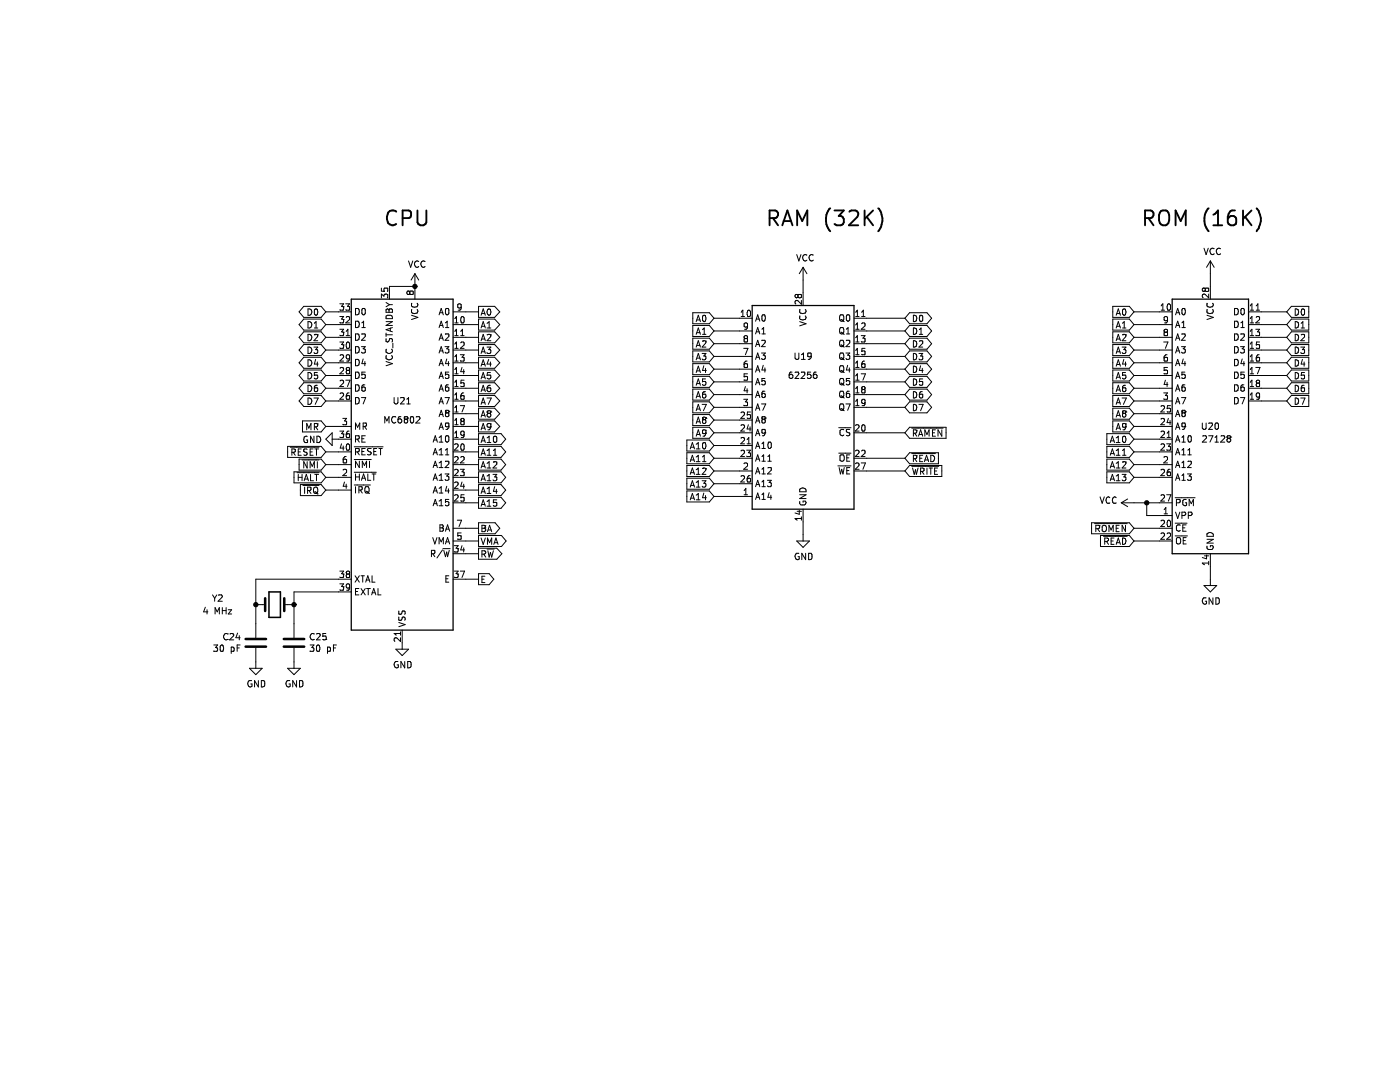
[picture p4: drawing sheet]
EESchema Schematic File Version 4
EELAYER 30 0
EELAYER END
$Descr USLetter 11000 8500
encoding utf-8
Sheet 5 6
Title "6800 SIngle Board Computer"
Date "2022-03-02"
Rev "1.0"
Comp "Jeff Tranter"
Comment1 ""
Comment2 "CPU, RAM, ROM"
Comment3 ""
Comment4 ""
$EndDescr
$Comp
L Device:C C25
U 1 1
P 2000 5050
F 0 "C25" H 2115 5096 50  0000 L CNN
F 1 "30 pF" H 2115 5005 50  0000 L CNN
F 2 "Capacitor_THT:C_Disc_D5.0mm_W2.5mm_P5.00mm" H 2038 4900 50  0001 C CNN
F 3 "~" H 2000 5050 50  0001 C CNN
	1    2000 5050
	1    0    0    -1  
$EndComp
$Comp
L power:GND #PWR058
U 1 1
P 2000 5200
F 0 "#PWR058" H 2000 4950 50  0001 C CNN
F 1 "GND" H 2005 5027 50  0000 C CNN
F 2 "" H 2000 5200 50  0001 C CNN
F 3 "" H 2000 5200 50  0001 C CNN
	1    2000 5200
	1    0    0    -1  
$EndComp
$Comp
L power:GND #PWR057
U 1 1
P 1700 5200
F 0 "#PWR057" H 1700 4950 50  0001 C CNN
F 1 "GND" H 1705 5027 50  0000 C CNN
F 2 "" H 1700 5200 50  0001 C CNN
F 3 "" H 1700 5200 50  0001 C CNN
	1    1700 5200
	1    0    0    -1  
$EndComp
Wire Wire Line
	2350 4650 2000 4650
$Comp
L power:GND #PWR056
U 1 1
P 2850 5050
F 0 "#PWR056" H 2850 4800 50  0001 C CNN
F 1 "GND" H 2855 4877 50  0000 C CNN
F 2 "" H 2850 5050 50  0001 C CNN
F 3 "" H 2850 5050 50  0001 C CNN
	1    2850 5050
	1    0    0    -1  
$EndComp
$Comp
L Memory_EPROM:27128 U20
U 1 1
P 9200 3350
F 0 "U20" H 9200 3350 50  0000 C CNN
F 1 "27128" H 9250 3250 50  0000 C CNN
F 2 "Package_DIP:DIP-28_W15.24mm" H 9200 3350 50  0001 C CNN
F 3 "http://eeshop.unl.edu/pdf/27128.pdf" H 9200 3350 50  0001 C CNN
	1    9200 3350
	1    0    0    -1  
$EndComp
Text GLabel 3450 2450 2    50   Output ~ 0
A0
Text GLabel 2250 2450 0    50   BiDi ~ 0
D0
Text GLabel 2250 2550 0    50   BiDi ~ 0
D1
Text GLabel 2250 2650 0    50   BiDi ~ 0
D2
Text GLabel 2250 2750 0    50   BiDi ~ 0
D3
Text GLabel 2250 2850 0    50   BiDi ~ 0
D4
Text GLabel 2250 2950 0    50   BiDi ~ 0
D5
Connection ~ 2000 4750
Wire Wire Line
	2000 4750 2000 4650
Wire Wire Line
	2000 4900 2000 4750
Wire Wire Line
	1700 4550 1700 4750
Connection ~ 1700 4750
Wire Wire Line
	1700 4550 2350 4550
Wire Wire Line
	1700 4900 1700 4750
$Comp
L Device:C C24
U 1 1
P 1700 5050
F 0 "C24" H 1586 5004 50  0000 R CNN
F 1 "30 pF" H 1586 5095 50  0000 R CNN
F 2 "Capacitor_THT:C_Disc_D5.0mm_W2.5mm_P5.00mm" H 1738 4900 50  0001 C CNN
F 3 "~" H 1700 5050 50  0001 C CNN
	1    1700 5050
	1    0    0    1   
$EndComp
$Comp
L Device:Crystal Y2
U 1 1
P 1850 4750
F 0 "Y2" H 1400 4800 50  0000 C CNN
F 1 "4 MHz" H 1400 4700 50  0000 C CNN
F 2 "Crystal:Crystal_HC18-U_Vertical" H 1850 4750 50  0001 C CNN
F 3 "~" H 1850 4750 50  0001 C CNN
	1    1850 4750
	1    0    0    -1  
$EndComp
Text GLabel 3450 2550 2    50   Output ~ 0
A1
Text GLabel 2250 3150 0    50   BiDi ~ 0
D7
Text GLabel 2250 3050 0    50   BiDi ~ 0
D6
$Comp
L CPU_NXP_6800:MC6802 U21
U 1 1
P 2850 3650
F 0 "U21" H 2850 4150 50  0000 C CNN
F 1 "MC6802" H 2850 4000 50  0000 C CNN
F 2 "Package_DIP:DIP-40_W15.24mm" H 2850 2150 50  0001 C CNN
F 3 "https://www.jameco.com/Jameco/Products/ProdDS/43502.pdf" H 2850 3650 50  0001 C CNN
	1    2850 3650
	1    0    0    -1  
$EndComp
Wire Wire Line
	3350 2450 3450 2450
Wire Wire Line
	3350 2550 3450 2550
Wire Wire Line
	2250 2450 2350 2450
Wire Wire Line
	2250 2550 2350 2550
Wire Wire Line
	2250 2650 2350 2650
Wire Wire Line
	2250 2750 2350 2750
Wire Wire Line
	2250 2850 2350 2850
Wire Wire Line
	2250 2950 2350 2950
Wire Wire Line
	2250 3050 2350 3050
Wire Wire Line
	2250 3150 2350 3150
Text GLabel 3450 2650 2    50   Output ~ 0
A2
Text GLabel 3450 2750 2    50   Output ~ 0
A3
Text GLabel 3450 2850 2    50   Output ~ 0
A4
Text GLabel 3450 2950 2    50   Output ~ 0
A5
Text GLabel 3450 3050 2    50   Output ~ 0
A6
Text GLabel 3450 3150 2    50   Output ~ 0
A7
Text GLabel 3450 3250 2    50   Output ~ 0
A8
Text GLabel 3450 3350 2    50   Output ~ 0
A9
Text GLabel 3450 3450 2    50   Output ~ 0
A10
Text GLabel 3450 3550 2    50   Output ~ 0
A11
Text GLabel 3450 3650 2    50   Output ~ 0
A12
Text GLabel 3450 3750 2    50   Output ~ 0
A13
Text GLabel 3450 3850 2    50   Output ~ 0
A14
Text GLabel 3450 3950 2    50   Output ~ 0
A15
Wire Wire Line
	3350 2650 3450 2650
Wire Wire Line
	3350 2750 3450 2750
Wire Wire Line
	3350 2850 3450 2850
Wire Wire Line
	3350 2950 3450 2950
Wire Wire Line
	3350 3050 3450 3050
Wire Wire Line
	3350 3150 3450 3150
Wire Wire Line
	3350 3250 3450 3250
Wire Wire Line
	3350 3350 3450 3350
Wire Wire Line
	3350 3450 3450 3450
Wire Wire Line
	3350 3550 3450 3550
Wire Wire Line
	3350 3650 3450 3650
Wire Wire Line
	3350 3750 3450 3750
Wire Wire Line
	3350 3850 3450 3850
Wire Wire Line
	3350 3950 3450 3950
Text GLabel 3450 4250 2    50   Output ~ 0
VMA
Wire Wire Line
	3350 4250 3450 4250
Text GLabel 3450 4150 2    50   Output ~ 0
BA
Text GLabel 3450 4350 2    50   Output ~ 0
R~W
Text GLabel 3450 4550 2    50   Output ~ 0
E
Wire Wire Line
	3350 4150 3450 4150
Wire Wire Line
	3350 4350 3450 4350
Wire Wire Line
	3350 4550 3450 4550
Text GLabel 2250 3350 0    50   Input ~ 0
MR
Text GLabel 2250 3550 0    50   Input ~ 0
~RESET
Text GLabel 2250 3650 0    50   Input ~ 0
~NMI
Text GLabel 2250 3750 0    50   Input ~ 0
~HALT
Text GLabel 2250 3850 0    50   Input ~ 0
~IRQ
Wire Wire Line
	2250 3550 2350 3550
Wire Wire Line
	2250 3350 2350 3350
Wire Wire Line
	2250 3650 2350 3650
Wire Wire Line
	2250 3750 2350 3750
Wire Wire Line
	2250 3850 2350 3850
$Comp
L power:VCC #PWR051
U 1 1
P 2950 2250
F 0 "#PWR051" H 2950 2100 50  0001 C CNN
F 1 "VCC" H 2967 2423 50  0000 C CNN
F 2 "" H 2950 2250 50  0001 C CNN
F 3 "" H 2950 2250 50  0001 C CNN
	1    2950 2250
	1    0    0    -1  
$EndComp
Wire Wire Line
	2750 2250 2950 2250
Connection ~ 2950 2250
Text GLabel 9800 2450 2    50   Input ~ 0
D0
Text GLabel 9800 2550 2    50   Input ~ 0
D1
Text GLabel 9800 2650 2    50   Input ~ 0
D2
Text GLabel 9800 2750 2    50   Input ~ 0
D3
Text GLabel 9800 2850 2    50   Input ~ 0
D4
Text GLabel 9800 2950 2    50   Input ~ 0
D5
Text GLabel 9800 3050 2    50   Input ~ 0
D6
Text GLabel 9800 3150 2    50   Input ~ 0
D7
Text GLabel 8600 2450 0    50   Input ~ 0
A0
Wire Wire Line
	9600 2450 9800 2450
Wire Wire Line
	9600 2550 9800 2550
Wire Wire Line
	9600 2650 9800 2650
Wire Wire Line
	9600 2750 9800 2750
Wire Wire Line
	9600 2850 9800 2850
Wire Wire Line
	9600 2950 9800 2950
Wire Wire Line
	9600 3050 9800 3050
Wire Wire Line
	9600 3150 9800 3150
Wire Wire Line
	8600 2450 8800 2450
Text GLabel 8600 2550 0    50   Input ~ 0
A1
Text GLabel 8600 2650 0    50   Input ~ 0
A2
Text GLabel 8600 2750 0    50   Input ~ 0
A3
Text GLabel 8600 2850 0    50   Input ~ 0
A4
Text GLabel 8600 2950 0    50   Input ~ 0
A5
Text GLabel 8600 3050 0    50   Input ~ 0
A6
Text GLabel 8600 3150 0    50   Input ~ 0
A7
Text GLabel 8600 3250 0    50   Input ~ 0
A8
Text GLabel 8600 3350 0    50   Input ~ 0
A9
Text GLabel 8600 3450 0    50   Input ~ 0
A10
Text GLabel 8600 3550 0    50   Input ~ 0
A11
Text GLabel 8600 3650 0    50   Input ~ 0
A12
Text GLabel 8600 3750 0    50   Input ~ 0
A13
$Comp
L power:VCC #PWR053
U 1 1
P 8600 3950
F 0 "#PWR053" H 8600 3800 50  0001 C CNN
F 1 "VCC" V 8618 4077 50  0000 L CNN
F 2 "" H 8600 3950 50  0001 C CNN
F 3 "" H 8600 3950 50  0001 C CNN
	1    8600 3950
	0    -1   -1   0   
$EndComp
Wire Wire Line
	8600 3950 8700 3950
Text GLabel 8600 4150 0    50   Input ~ 0
~ROMEN
Wire Wire Line
	8600 2550 8800 2550
Wire Wire Line
	8600 4150 8800 4150
Wire Wire Line
	8600 2650 8800 2650
Wire Wire Line
	8600 2750 8800 2750
Wire Wire Line
	8600 2850 8800 2850
Wire Wire Line
	8600 2950 8800 2950
Wire Wire Line
	8600 3050 8800 3050
Wire Wire Line
	8600 3150 8800 3150
Wire Wire Line
	8600 3250 8800 3250
Wire Wire Line
	8600 3350 8800 3350
Wire Wire Line
	8600 3450 8800 3450
Wire Wire Line
	8600 3550 8800 3550
Wire Wire Line
	8600 3650 8800 3650
Wire Wire Line
	8600 3750 8800 3750
Text GLabel 8600 4250 0    50   Input ~ 0
~READ
Wire Wire Line
	8600 4250 8800 4250
$Comp
L Memory_RAM:CY62256-70PC U19
U 1 1
P 6000 3200
F 0 "U19" H 6000 3600 50  0000 C CNN
F 1 "62256" H 6000 3450 50  0000 C CNN
F 2 "Package_DIP:DIP-28_W15.24mm" H 6000 3100 50  0001 C CNN
F 3 "https://ecee.colorado.edu/~mcclurel/Cypress_SRAM_CY62256.pdf" H 6000 3100 50  0001 C CNN
	1    6000 3200
	1    0    0    -1  
$EndComp
Text GLabel 5300 2500 0    50   Input ~ 0
A0
Text GLabel 5300 2600 0    50   Input ~ 0
A1
Text GLabel 5300 2700 0    50   Input ~ 0
A2
Text GLabel 5300 2800 0    50   Input ~ 0
A3
Text GLabel 5300 2900 0    50   Input ~ 0
A4
Text GLabel 5300 3000 0    50   Input ~ 0
A5
Text GLabel 5300 3100 0    50   Input ~ 0
A6
Text GLabel 5300 3200 0    50   Input ~ 0
A7
Text GLabel 5300 3300 0    50   Input ~ 0
A8
Text GLabel 5300 3400 0    50   Input ~ 0
A9
Text GLabel 5300 3500 0    50   Input ~ 0
A10
Text GLabel 5300 3600 0    50   Input ~ 0
A11
Text GLabel 5300 3700 0    50   Input ~ 0
A12
Text GLabel 5300 3800 0    50   Input ~ 0
A13
Text GLabel 5300 3900 0    50   Input ~ 0
A14
Text GLabel 6800 2500 2    50   BiDi ~ 0
D0
Text GLabel 6800 2600 2    50   BiDi ~ 0
D1
Text GLabel 6800 2700 2    50   BiDi ~ 0
D2
Text GLabel 6800 2800 2    50   BiDi ~ 0
D3
Text GLabel 6800 2900 2    50   BiDi ~ 0
D4
Text GLabel 6800 3000 2    50   BiDi ~ 0
D5
Text GLabel 6800 3100 2    50   BiDi ~ 0
D6
Text GLabel 6800 3200 2    50   BiDi ~ 0
D7
Text GLabel 6800 3400 2    50   Input ~ 0
~RAMEN
Text GLabel 6800 3600 2    50   Input ~ 0
~READ
Text GLabel 6800 3700 2    50   Input ~ 0
~WRITE
$Comp
L power:GND #PWR054
U 1 1
P 6000 4200
F 0 "#PWR054" H 6000 3950 50  0001 C CNN
F 1 "GND" H 6005 4027 50  0000 C CNN
F 2 "" H 6000 4200 50  0001 C CNN
F 3 "" H 6000 4200 50  0001 C CNN
	1    6000 4200
	1    0    0    -1  
$EndComp
$Comp
L power:VCC #PWR050
U 1 1
P 6000 2200
F 0 "#PWR050" H 6000 2050 50  0001 C CNN
F 1 "VCC" H 6017 2373 50  0000 C CNN
F 2 "" H 6000 2200 50  0001 C CNN
F 3 "" H 6000 2200 50  0001 C CNN
	1    6000 2200
	1    0    0    -1  
$EndComp
Wire Wire Line
	6000 2200 6000 2300
Wire Wire Line
	6000 4100 6000 4200
Wire Wire Line
	6500 2500 6800 2500
Wire Wire Line
	6500 2600 6800 2600
Wire Wire Line
	6500 2700 6800 2700
Wire Wire Line
	6500 2800 6800 2800
Wire Wire Line
	6500 2900 6800 2900
Wire Wire Line
	6500 3000 6800 3000
Wire Wire Line
	6500 3100 6800 3100
Wire Wire Line
	6500 3200 6800 3200
Wire Wire Line
	6500 3400 6800 3400
Wire Wire Line
	6500 3600 6800 3600
Wire Wire Line
	6500 3700 6800 3700
Wire Wire Line
	5300 2500 5500 2500
Wire Wire Line
	5300 2600 5500 2600
Wire Wire Line
	5300 2700 5500 2700
Wire Wire Line
	5300 2800 5500 2800
Wire Wire Line
	5300 2900 5500 2900
Wire Wire Line
	5300 3000 5500 3000
Wire Wire Line
	5300 3100 5500 3100
Wire Wire Line
	5300 3200 5500 3200
Wire Wire Line
	5300 3300 5500 3300
Wire Wire Line
	5300 3400 5500 3400
Wire Wire Line
	5300 3500 5500 3500
Wire Wire Line
	5300 3600 5500 3600
Wire Wire Line
	5300 3700 5500 3700
Wire Wire Line
	5300 3800 5500 3800
Wire Wire Line
	5300 3900 5500 3900
$Comp
L power:GND #PWR055
U 1 1
P 9200 4550
F 0 "#PWR055" H 9200 4300 50  0001 C CNN
F 1 "GND" H 9205 4377 50  0000 C CNN
F 2 "" H 9200 4550 50  0001 C CNN
F 3 "" H 9200 4550 50  0001 C CNN
	1    9200 4550
	1    0    0    -1  
$EndComp
Wire Wire Line
	9200 4550 9200 4450
$Comp
L power:VCC #PWR049
U 1 1
P 9200 2150
F 0 "#PWR049" H 9200 2000 50  0001 C CNN
F 1 "VCC" H 9217 2323 50  0000 C CNN
F 2 "" H 9200 2150 50  0001 C CNN
F 3 "" H 9200 2150 50  0001 C CNN
	1    9200 2150
	1    0    0    -1  
$EndComp
Wire Wire Line
	9200 2150 9200 2250
Text Notes 2700 1800 0    118  ~ 0
CPU
Text Notes 5700 1800 0    118  ~ 0
RAM (32K)
Text Notes 8650 1800 0    118  ~ 0
ROM (16K)
$Comp
L power:GND #PWR052
U 1 1
P 2350 3450
F 0 "#PWR052" H 2350 3200 50  0001 C CNN
F 1 "GND" V 2355 3322 50  0000 R CNN
F 2 "" H 2350 3450 50  0001 C CNN
F 3 "" H 2350 3450 50  0001 C CNN
	1    2350 3450
	0    1    1    0   
$EndComp
Wire Wire Line
	8800 4050 8700 4050
Wire Wire Line
	8700 4050 8700 3950
Connection ~ 8700 3950
Wire Wire Line
	8700 3950 8800 3950
$EndSCHEMATC
